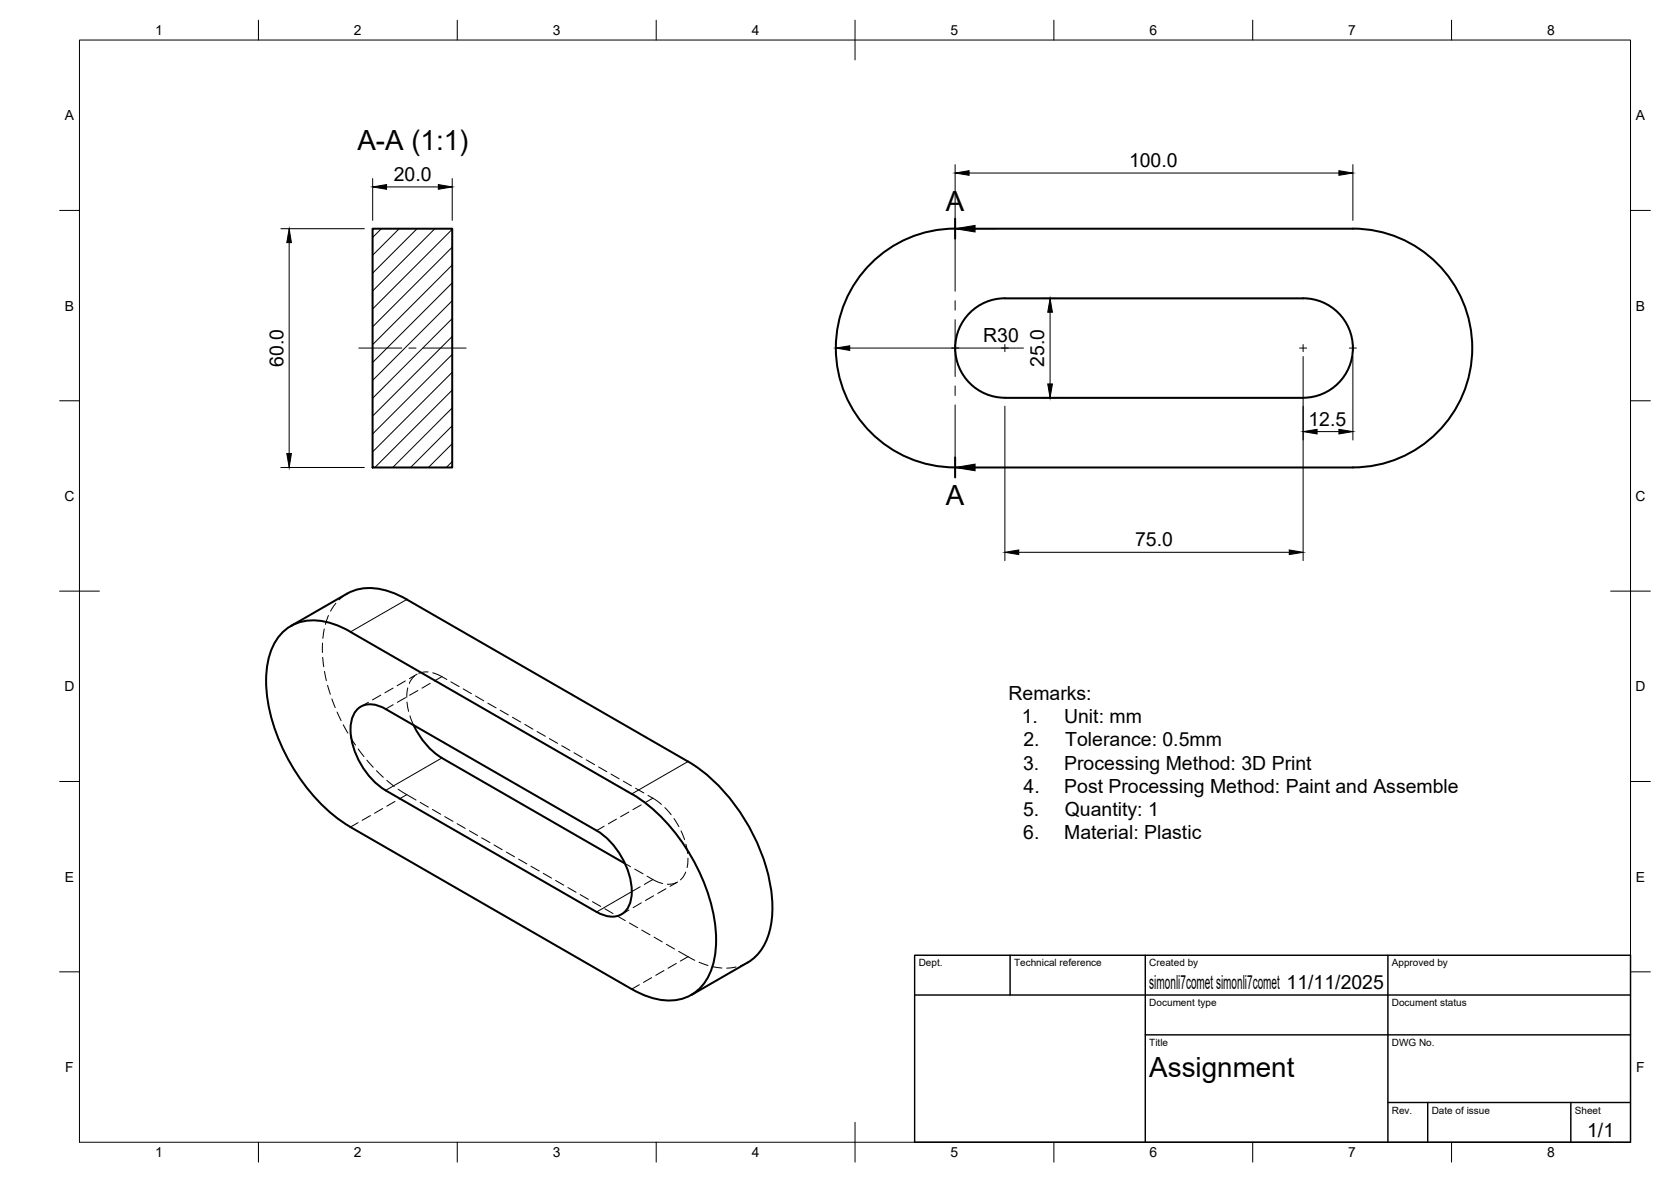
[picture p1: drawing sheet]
<svg xmlns="http://www.w3.org/2000/svg" width="420mm" height="297mm" viewBox="0 0 420 297" stroke-linecap="round" stroke-linejoin="round" font-family="sans-serif">
<!-- layer: Visible -->
<g fill="none" stroke="#000" stroke-width=".51">
<path d="M93.7 57.5h20v60h-20zM240.2 57.5h100a30 30 0 0 1 30 30 30 30 0 0 1-30 30h-100M240.2 57.5a30 30 0 0 0-30 30 30 30 0 0 0 30 30M252.7 75h75M252.7 75a12.5 12.5 0 0 0-12.5 12.5 12.5 12.5 0 0 0 12.5 12.5M327.7 75a12.5 12.5 0 0 1 12.5 12.5 12.5 12.5 0 0 1-12.5 12.5h-75M71.4 158.6a11.7 11.7 0 0 1 11.4-2.1l3.5 1.3 1.8 1 70.7 40.7a46.5 46.5 0 0 1 19.1 24.7 30.6 30.6 0 0 1 1 19.5 11 11 0 0 1-13 7.5 21.4 21.4 0 0 1-7.1-2.6l-70.7-40.8a46.5 46.5 0 0 1-19-24.7 30.6 30.6 0 0 1-1-19.5 12.6 12.6 0 0 1 3.3-5zM102.3 150.7l70.7 40.7a46.5 46.5 0 0 1 19 24.6 31.8 31.8 0 0 1 1.5 18.2 12.5 12.5 0 0 1-5.5 7.7l-14.2 8.1M102.3 150.6a16.6 16.6 0 0 0-13.1-2.3l-1.9 .9-14.1 8.1M104 182.2a19 19 0 0 0 7.1 8.3M111.1 190.5l46 26.5M150 208.7l-53-30.5a5.9 5.9 0 0 0-7-.1 8.1 8.1 0 0 0-1.6 7.7 19.8 19.8 0 0 0 8.6 12.8l53 30.6"/>
<path d="M150 208.7a19.1 19.1 0 0 1 8.8 16.7 5 5 0 0 1-7.6 4.4l-1.2-.6"/>
</g>
<!-- layer: Hidden Narrow -->
<g fill="none" stroke="#000" stroke-width=".25">
<path d="M98.9 177.1l-1.9 1.1M102 175.3l-2.1 1.2M105.1 173.5l-2.1 1.2M108.2 171.7l-2.1 1.2M111.1 170l-1.9 1.1M102.3 199.7l-1.9 1.1M90 206.7l-1.9 1.1M93.1 205l-2 1.1M96.2 203.2l-2 1.2M99.3 201.4l-2 1.2M151.9 207.6l-1.9 1.1M155 205.9l-2 1.1"/>
<path d="M158.1 204.1l-2.1 1.2M161.2 202.3l-2.1 1.2M164.1 200.6l-1.9 1.1M161 222.8l-2.2 1.3M164.1 221l-2.1 1.3M160.8 247.5l-2 1.1M163.9 245.7l-2.1 1.2M166.9 243.9l-2 1.2M170.1 242.1l-2.1 1.2M173 240.4l-1.9 1.1"/>
</g>
<!-- layer: Visible Narrow -->
<path d="M102.3 150.7l-14.2 8.1M111.1 190.5l-14.1 8.1M173 191.4l-14.2 8.1M158.8 224.1l-8.8 5.1" fill="none" stroke="#000" stroke-width=".25"/>
<!-- layer: Hidden -->
<g fill="none" stroke="#000" stroke-width=".25">
<path d="M81.5 158.1l-.3 2.3M82.6 154.7l-.8 2.2M84.4 151.6l-1.3 2M87.3 149.2l-2.1 1.5M81.1 161.6v2.4M81.1 165.2l.3 2.3M81.6 168.7l.5 2.4M82.4 172.2l.7 2.3M83.4 175.6l.9 2.2M84.8 178.9l1 2.2M92.6 176.5l-1.9 1.1M95.7 174.7l-2 1.2"/>
<path d="M98.8 172.9l-2 1.2M101.9 171.1l-2 1.2M102.3 176.4l.4 2.4M102.5 172.9l-.2 2.3M103.1 179.9l.9 2.3M104.3 169.8l-.9 1-.5 1M104.9 169.4l-1.9 1.1M107.6 168.9h-1.3l-1 .3M108.8 169.1l1.6 .6 2 1.1M113.4 171.4l2 1.1M116.5 173.1l2 1.2M119.6 174.9l2 1.2"/>
<path d="M122.7 176.7l2 1.2M125.8 178.5l2 1.2M86.3 182.1l1.2 2.1M88.1 185.3l1.3 1.9M90.1 188.2l1.4 1.9M92.3 191l1.5 1.8M94.7 193.7l1.7 1.6M97.3 196.1l1.8 1.5M100.1 198.3l4.5 2.7M128.9 180.3l2 1.1M132 182l2 1.2M135 183.8l2.1 1.2"/>
<path d="M138.1 185.6l2.1 1.2M141.2 187.4l2.1 1.2M144.3 189.2l2.1 1.2M147.4 191l2.1 1.2M150.5 192.8l2.1 1.1M153.6 194.5l2.1 1.2M156.7 196.3l2.1 1.2M159.8 198.1l2.1 1.2M162.9 199.9l2 1.1 1.4 1.1M105.6 201.6l2.1 1.2M108.7 203.4l2.1 1.2M111.8 205.2l2.1 1.2"/>
<path d="M114.9 207l2.1 1.2M118 208.8l2.1 1.2M121.1 210.6l2.1 1.1M124.2 212.3l2.1 1.2M127.3 214.1l2.1 1.2M130.4 215.9l2.1 1.2M133.5 217.7l2.1 1.2M136.6 219.5l2.1 1.2M157.1 217l1.5 .8M159.6 218.4l2.1 1.2M167.2 203l1.6 1.7M169.5 205.7l1.2 2"/>
<path d="M171.2 208.8l.9 2.2M172.4 219.2l-.6 1.1-.7 .8M172.5 212.1l.4 2.4M173 215.7l-.2 2.3M139.7 221.3l2.1 1.1M142.8 223l2 1.2M145.9 224.8l2.1 1.2M149 226.6l2 1.2M152.1 228.4l2 1.2M155.2 230.2l2 1.2M158.2 228.7l-1.9 1.1M158.3 232l2 1.1"/>
<path d="M161.2 226.9l-2 1.2M161.4 233.7l2 1.2M162.7 220.2l2.2 1.2 1.7 .6M164.3 225.1l-2 1.2M164.5 235.5l2 1.2M167.4 223.3l-2 1.2M167.6 237.3l2 1.2M170.1 221.8l-1.2 .4h-1.1M170.4 221.6l-1.9 1.1M170.6 239.1l4.1 2.2M175.8 241.8l2.2 .8M179.2 242.9l2.3 .4"/>
<path d="M185.1 243l-2.4 .3M188 241.9l-1.8 .8"/>
</g>
<!-- layer: BORDER -->
<g fill="none" stroke="#000" stroke-width=".25">
<path d="M20 10.1h390v276.9h-390zM65 5.1v5M115 5.1v5M165 5.1v5M215 5.1v10M265 5.1v5M315 5.1v5M365 5.1v5M15 52.9h5M410 52.9h5M15 100.7h5M410 100.7h5"/>
<path d="M15 148.6h10M405 148.6h10M15 196.4h5M410 196.4h5M15 244.2h5M410 244.2h5M65 287v5M115 287v5M165 287v5M215 282.1v9.9M265 287v5M315 287v5"/>
<path d="M365 287v5"/>
</g>
<!-- layer: TITLEBLOCK -->
<path d="M230 240.1h180v46.9h-180zM230 250h180M254 240.1v9.9M288 240.1v46.9M349 240.1v46.9M288 260.1h122M349 277.1h61M359 277.1v9.9M395 277.1v9.9" fill="none" stroke="#000" stroke-width=".36"/>
<!-- layer: Smart Centers -->
<path d="M90.2 87.5h10.8M102.8 87.5h1.8M106.4 87.5h10.8M239.3 87.5h1.8M240.2 86.6v1.8M251.8 87.5h1.8M252.7 86.6v1.8M326.8 87.5h1.7M327.7 86.6v1.8M339.3 87.5h1.8M340.2 86.6v1.8" fill="none" stroke="#000" stroke-width=".25"/>
<!-- layer: FD_Dimensions -->
<g fill="none" stroke="#000" stroke-width=".25">
<path d="M70.6 57.5h21M93.7 44.9v10.5M97.2 47h13M113.7 44.9v10.5M240.2 41.4v14M243.7 43.5h93M340.2 41.4v14M72.7 61v53M261.9 75h3.9M264 78.5v18M213.7 87.5h43.6M261.9 100h3.9"/>
<path d="M327.7 89.6v51.3M340.2 89.6v21M70.6 117.5h21M252.7 102.1v38.8M331.2 108.5h5.5M256.2 138.8h68"/>
</g>
<g fill="#000" stroke="#000" stroke-width=".25">
<path d="M93.7 47l3.5-.6v1.2zM110.2 46.4l3.5 .6-3.5 .6zM240.2 43.5l3.5-.6v1.2zM336.7 42.9l3.5 .6-3.5 .6zM72.7 57.5l.6 3.5h-1.2zM264 75l.6 3.5h-1.2zM210.2 87.5l3.5-.6v1.2zM263.4 96.5h1.2l-.6 3.5zM72.1 114h1.2l-.6 3.5zM327.7 108.5l3.5-.6v1.2zM336.7 107.9l3.5 .6-3.5 .6zM252.7 138.8l3.5-.6v1.2z"/>
<path d="M324.2 138.2l3.5 .6-3.5 .6z"/>
</g>
<!-- layer: Hatching -->
<g fill="none" stroke="#000" stroke-width=".25">
<path d="M95.9 57.5l-2.2 2.2M100.4 57.5l-6.7 6.6M104.9 57.5l-11.2 11.1M109.3 57.5l-15.6 15.6M113.7 57.6l-20 20M113.7 62.1l-20 20M113.7 66.6l-20 20M113.7 71.1l-20 20M113.7 75.6l-20 20M113.7 80.1l-20 20M113.7 84.5l-20 20M113.7 89.1l-20 19.9"/>
<path d="M113.7 93.5l-20 20M113.7 98l-19.4 19.5M113.7 102.5l-15 15M113.7 107l-10.5 10.5M113.7 111.5l-6 6M113.7 116l-1.5 1.5"/>
</g>
<!-- layer: Section Lines -->
<path d="M240.2 55v5M240.2 115v5" fill="none" stroke="#000" stroke-width=".51"/>
<path d="M240.2 60v13.2M245.2 57.5h5M240.2 75.6v2.3M240.2 80.3v14.3M240.2 97v2.4M240.2 101.8v13.2M245.2 117.5h5" fill="none" stroke="#000" stroke-width=".25"/>
<path d="M240.2 57.5l5-.9v1.7zM240.2 117.5l5-.9v1.7z" fill="#000" stroke="#000" stroke-width=".25"/>
<g font-size="7">
<text x="89.9" y="37.7">A-A (1:1)</text>
<text x="237.8" y="53">A</text>
<text x="237.8" y="127">A</text>
<text x="289" y="270.6">Assignment</text>
</g>
<g font-size="4.9">
<text x="99" y="45.5">20.0</text>
<text x="283.9" y="42">100.0</text>
<text x="247.2" y="86">R30</text>
<text x="71.2" y="92.2" transform="rotate(-90 71.2 92.2)">60.0</text>
<text x="262.6" y="92.2" transform="rotate(-90 262.6 92.2)">25.0</text>
<text x="329" y="107">12.5</text>
<text x="285.4" y="137.3">75.0</text>
<text x="253.6" y="175.8">Remarks:</text>
<text x="256.9" y="181.7">1.</text>
<text x="267.6" y="181.7">Unit: mm</text>
<text x="257.3" y="187.5">2.</text>
<text x="267.8" y="187.5">Tolerance: 0.5mm</text>
<text x="257.3" y="193.4">3.</text>
<text x="267.6" y="193.4">Processing Method: 3D Print</text>
<text x="257.4" y="199.2">4.</text>
<text x="267.6" y="199.2">Post Processing Method: Paint and Assemble</text>
<text x="257.3" y="205.1">5.</text>
<text x="267.7" y="205.1">Quantity: 1</text>
<text x="257.3" y="211">6.</text>
<text x="267.6" y="211">Material: Plastic</text>
<text x="289" y="248.5">simonli7comet simonli7comet 11/11/2025</text>
<text x="399.1" y="285.7">1/1</text>
</g>
<g font-size="3.5">
<text x="39" y="8.8">1</text>
<text x="89" y="8.8">2</text>
<text x="139" y="8.8">3</text>
<text x="189" y="8.8">4</text>
<text x="239" y="8.8">5</text>
<text x="289" y="8.8">6</text>
<text x="339" y="8.8">7</text>
<text x="389" y="8.8">8</text>
<text x="16.3" y="30.2">A</text>
<text x="411.3" y="30.2">A</text>
<text x="16.3" y="78">B</text>
<text x="411.3" y="78">B</text>
<text x="16.2" y="125.9">C</text>
<text x="411.2" y="125.9">C</text>
<text x="16.2" y="173.7">D</text>
<text x="411.2" y="173.7">D</text>
<text x="16.3" y="221.6">E</text>
<text x="411.3" y="221.6">E</text>
<text x="16.4" y="269.4">F</text>
<text x="411.4" y="269.4">F</text>
<text x="39" y="290.8">1</text>
<text x="89" y="290.8">2</text>
<text x="139" y="290.8">3</text>
<text x="189" y="290.8">4</text>
<text x="239" y="290.8">5</text>
<text x="289" y="290.8">6</text>
<text x="339" y="290.8">7</text>
<text x="389" y="290.8">8</text>
</g>
<g font-size="2.5">
<text x="231" y="242.9">Dept.</text>
<text x="255" y="242.9">Technical reference</text>
<text x="289" y="242.9">Created by</text>
<text x="350" y="242.9">Approved by</text>
<text x="289" y="252.8">Document type</text>
<text x="350" y="252.8">Document status</text>
<text x="289" y="262.9">Title</text>
<text x="350" y="262.9">DWG No.</text>
<text x="350" y="279.9">Rev.</text>
<text x="360" y="279.9">Date of issue</text>
<text x="396" y="279.9">Sheet</text>
</g>
</svg>
